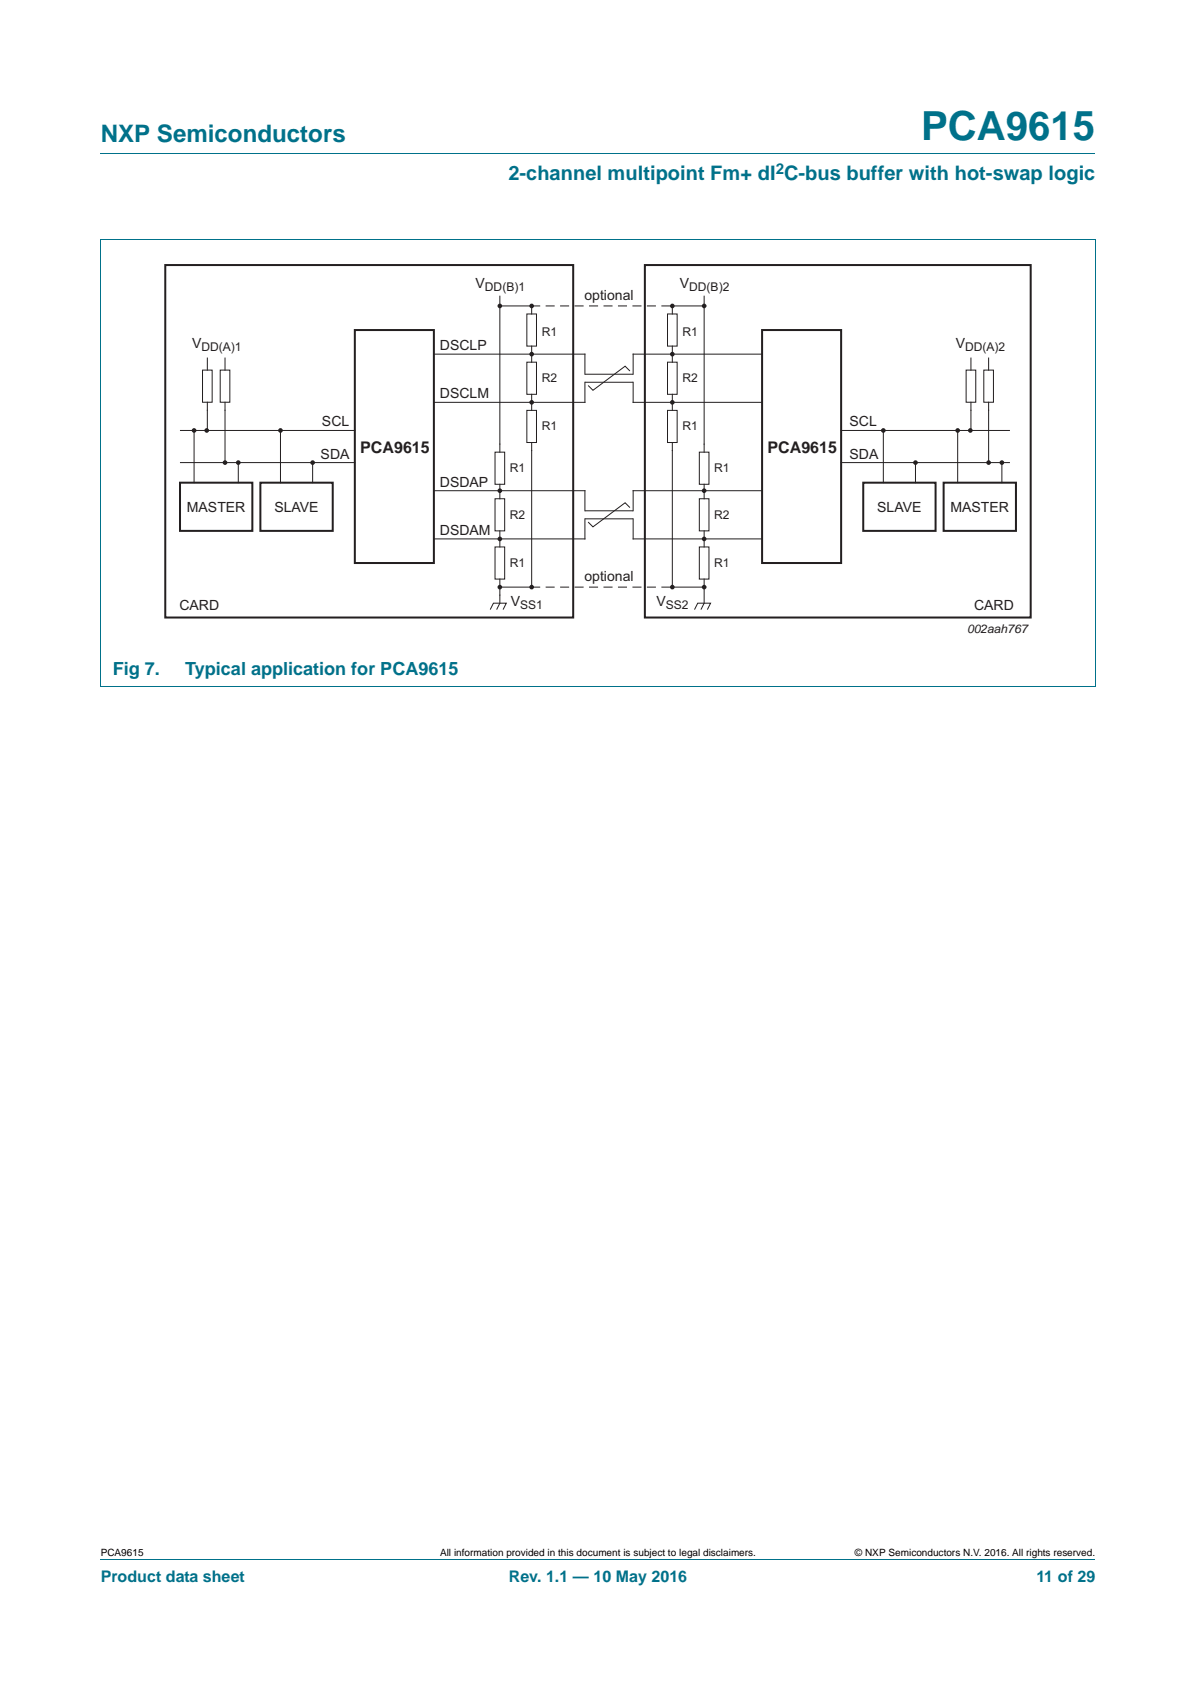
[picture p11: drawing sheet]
<svg xmlns="http://www.w3.org/2000/svg" width="210mm" height="297mm" viewBox="0 0 210 297" stroke-linecap="round" stroke-linejoin="round" font-family="sans-serif">
<path d="M17.7 27h174.6M17.6 42.2h174.7M17.7 42.2v78.4M192.3 42.2v78.4M17.6 120.6h174.7M17.7 273.9h174.6" fill="none" stroke="#00718a" stroke-width=".18"/>
<path d="M76.2 62.2h26.5M76.2 70.7h26.5M86.9 87.6h1.7v5.7h-1.7zM87.8 86.2v1.4M87.8 93.3v1.4M86.1 107.1l.5-1.1h2.3l-.6 1.1M87.8 103.1v2.9l-.6 1.1" fill="none" stroke="#231f20" stroke-width=".18"/>
<path d="M62.3 58h13.9v40.9h-13.9z" fill="none" stroke="#231f20" stroke-width=".35"/>
<circle cx="87.8" cy="86.2" r=".28" fill="#231f20"/>
<circle cx="87.8" cy="86.2" r=".28" fill="none" stroke="#231f20" stroke-width=".25"/>
<path d="M76.2 86.2h26.5M76.2 94.7h26.5M86.9 96.1h1.7v5.6h-1.7zM87.8 94.7v1.4M87.8 101.7v1.4" fill="none" stroke="#231f20" stroke-width=".18"/>
<circle cx="87.8" cy="103.1" r=".28" fill="#231f20"/>
<circle cx="87.8" cy="103.1" r=".28" fill="none" stroke="#231f20" stroke-width=".25"/>
<circle cx="93.3" cy="103.1" r=".28" fill="#231f20"/>
<circle cx="93.3" cy="103.1" r=".28" fill="none" stroke="#231f20" stroke-width=".25"/>
<path d="M31.7 75.6h30.6M34.1 75.6v9.2M49.2 75.6v9.2M31.7 81.3h30.6M41.8 81.3v3.5M54.9 81.3v3.5" fill="none" stroke="#231f20" stroke-width=".18"/>
<path d="M31.6 84.8h12.7v8.5h-12.7zM45.7 84.8h12.7v8.5h-12.7z" fill="none" stroke="#231f20" stroke-width=".35"/>
<circle cx="41.8" cy="81.3" r=".28" fill="#231f20"/>
<circle cx="41.8" cy="81.3" r=".28" fill="none" stroke="#231f20" stroke-width=".25"/>
<circle cx="34.1" cy="75.6" r=".28" fill="#231f20"/>
<circle cx="34.1" cy="75.6" r=".28" fill="none" stroke="#231f20" stroke-width=".25"/>
<circle cx="54.9" cy="81.3" r=".28" fill="#231f20"/>
<circle cx="54.9" cy="81.3" r=".28" fill="none" stroke="#231f20" stroke-width=".25"/>
<circle cx="49.2" cy="75.6" r=".28" fill="#231f20"/>
<circle cx="49.2" cy="75.6" r=".28" fill="none" stroke="#231f20" stroke-width=".25"/>
<path d="M87.8 52v26M92.5 55.2h1.7v5.6h-1.7zM93.3 53.7v1.5M92.5 63.6h1.7v5.7h-1.7zM93.3 60.8v2.8M93.3 69.3v1.4M102.7 62.2v3.5h8.5M110.6 65.2l-.9-.9-5.6 4.3-.8-.9M111.2 67.1h-8.5v3.6M102.7 86.2v3.5h8.5M110.6 89.2l-.9-.9-5.6 4.2-.8-.8M111.2 91.1h-8.5v3.6" fill="none" stroke="#231f20" stroke-width=".18"/>
<path d="M29 46.6h71.6v61.9h-71.6z" fill="none" stroke="#231f20" stroke-width=".35"/>
<circle cx="93.3" cy="62.2" r=".28" fill="#231f20"/>
<circle cx="93.3" cy="62.2" r=".28" fill="none" stroke="#231f20" stroke-width=".25"/>
<circle cx="93.3" cy="70.7" r=".28" fill="#231f20"/>
<circle cx="93.3" cy="70.7" r=".28" fill="none" stroke="#231f20" stroke-width=".25"/>
<path d="M86.9 79.4h1.7v5.7h-1.7zM87.8 78v1.4M87.8 85.1v1.4" fill="none" stroke="#231f20" stroke-width=".18"/>
<circle cx="87.8" cy="94.7" r=".28" fill="#231f20"/>
<circle cx="87.8" cy="94.7" r=".28" fill="none" stroke="#231f20" stroke-width=".25"/>
<path d="M92.5 72.1h1.7v5.6h-1.7zM93.3 70.7v1.4M93.3 77.7v25.4" fill="none" stroke="#231f20" stroke-width=".18"/>
<circle cx="93.3" cy="53.7" r=".28" fill="#231f20"/>
<circle cx="93.3" cy="53.7" r=".28" fill="none" stroke="#231f20" stroke-width=".25"/>
<circle cx="87.8" cy="53.7" r=".28" fill="#231f20"/>
<circle cx="87.8" cy="53.7" r=".28" fill="none" stroke="#231f20" stroke-width=".25"/>
<g fill="none" stroke="#231f20" stroke-width=".18">
<path d="M117.2 55.2h1.7v5.6h-1.7zM118 53.7v1.5M111.2 67.1v3.6h22.6M117.2 63.6h1.7v5.7h-1.7zM117.2 72.1h1.7v5.6h-1.7zM118 60.8v2.8M118 69.3v2.8M118 77.7v25.4M122.8 79.4h1.7v5.7h-1.7zM123.6 78v1.4M133.8 62.2h-22.6v3.5M147.7 75.6h29.5"/>
<path d="M155.1 75.6v9.2M111.2 91.1v3.6h22.6M122.8 87.6h1.7v5.7h-1.7zM122.8 96.1h1.7v5.6h-1.7zM123.6 85.1v2.5M123.6 93.3v2.8M133.8 86.2h-22.6v3.5M147.7 81.3h29.5M160.7 81.3v3.5M123.6 101.7v1.4"/>
</g>
<path d="M113.2 46.6h67.8v61.9h-67.8zM133.8 58h13.9v40.9h-13.9zM151.6 84.8h12.7v8.5h-12.7zM165.7 84.8h12.7v8.5h-12.7z" fill="none" stroke="#231f20" stroke-width=".35"/>
<circle cx="160.7" cy="81.3" r=".28" fill="#231f20"/>
<circle cx="160.7" cy="81.3" r=".28" fill="none" stroke="#231f20" stroke-width=".25"/>
<circle cx="155.1" cy="75.6" r=".28" fill="#231f20"/>
<circle cx="155.1" cy="75.6" r=".28" fill="none" stroke="#231f20" stroke-width=".25"/>
<circle cx="118" cy="103.1" r=".28" fill="#231f20"/>
<circle cx="118" cy="103.1" r=".28" fill="none" stroke="#231f20" stroke-width=".25"/>
<circle cx="123.6" cy="94.7" r=".28" fill="#231f20"/>
<circle cx="123.6" cy="94.7" r=".28" fill="none" stroke="#231f20" stroke-width=".25"/>
<circle cx="123.6" cy="86.2" r=".28" fill="#231f20"/>
<circle cx="123.6" cy="86.2" r=".28" fill="none" stroke="#231f20" stroke-width=".25"/>
<circle cx="118" cy="70.7" r=".28" fill="#231f20"/>
<circle cx="118" cy="70.7" r=".28" fill="none" stroke="#231f20" stroke-width=".25"/>
<circle cx="118" cy="62.2" r=".28" fill="#231f20"/>
<circle cx="118" cy="62.2" r=".28" fill="none" stroke="#231f20" stroke-width=".25"/>
<circle cx="118" cy="53.7" r=".28" fill="#231f20"/>
<circle cx="118" cy="53.7" r=".28" fill="none" stroke="#231f20" stroke-width=".25"/>
<path d="M35.6 65h1.6v5.7h-1.6zM36.4 62.9v2.1M36.4 70.7v4.9M38.7 65h1.7v5.7h-1.7zM39.5 62.9v2.1M39.5 70.7v10.6" fill="none" stroke="#231f20" stroke-width=".18"/>
<circle cx="39.5" cy="81.3" r=".28" fill="#231f20"/>
<circle cx="39.5" cy="81.3" r=".28" fill="none" stroke="#231f20" stroke-width=".25"/>
<circle cx="36.3" cy="75.6" r=".28" fill="#231f20"/>
<circle cx="36.3" cy="75.6" r=".28" fill="none" stroke="#231f20" stroke-width=".25"/>
<path d="M168.1 75.6v9.2M175.9 81.3v3.5" fill="none" stroke="#231f20" stroke-width=".18"/>
<circle cx="175.9" cy="81.3" r=".28" fill="#231f20"/>
<circle cx="175.9" cy="81.3" r=".28" fill="none" stroke="#231f20" stroke-width=".25"/>
<circle cx="168.1" cy="75.6" r=".28" fill="#231f20"/>
<circle cx="168.1" cy="75.6" r=".28" fill="none" stroke="#231f20" stroke-width=".25"/>
<path d="M169.6 65h1.7v5.7h-1.7zM170.5 62.9v2.1M170.5 70.7v4.9M172.7 65h1.7v5.7h-1.7zM173.6 62.9v2.1M173.6 70.7v10.6" fill="none" stroke="#231f20" stroke-width=".18"/>
<circle cx="173.6" cy="81.3" r=".28" fill="#231f20"/>
<circle cx="173.6" cy="81.3" r=".28" fill="none" stroke="#231f20" stroke-width=".25"/>
<circle cx="170.4" cy="75.6" r=".28" fill="#231f20"/>
<circle cx="170.4" cy="75.6" r=".28" fill="none" stroke="#231f20" stroke-width=".25"/>
<path d="M123.6 52v26" fill="none" stroke="#231f20" stroke-width=".18"/>
<circle cx="123.6" cy="53.7" r=".28" fill="#231f20"/>
<circle cx="123.6" cy="53.7" r=".28" fill="none" stroke="#231f20" stroke-width=".25"/>
<path d="M121.9 107.1l.6-1.1h2.3l-.6 1.1M123.6 103.1v2.9l-.5 1.1" fill="none" stroke="#231f20" stroke-width=".18"/>
<circle cx="123.6" cy="103.1" r=".28" fill="#231f20"/>
<circle cx="123.6" cy="103.1" r=".28" fill="none" stroke="#231f20" stroke-width=".25"/>
<path d="M87.8 53.7h5.5M118.3 53.7h5.6M87.8 103.1h5.5M118.3 103.1h5.6" fill="none" stroke="#231f20" stroke-width=".18"/>
<path d="M93.3 53.7h24.7M93.3 103.1h24.7" fill="none" stroke="#231f20" stroke-width=".18" stroke-dasharray="1.4 1.1"/>
<text font-size="7" fill="#00718a" x="161.7" y="24.6">PCA9615</text>
<text font-size="4.2" fill="#00718a" x="17.7" y="24.9">NXP Semiconductors</text>
<text font-size="3.5" fill="#00718a" x="89.3" y="31.6">2-channel multipoint Fm+ dI C-bus buffer with hot-swap logic</text>
<g font-size="3.2" fill="#00718a">
<text x="19.8" y="118.5">Fig 7.</text>
<text x="32.5" y="118.5">Typical application for PCA9615</text>
</g>
<g font-size="2.8" fill="#231f20">
<text x="63.2" y="79.5">PCA9615</text>
<text x="134.7" y="79.5">PCA9615</text>
</g>
<g font-size="2.8" fill="#00718a">
<text x="17.7" y="277.9">Product data sheet</text>
<text x="89.3" y="277.9">Rev. 1.1 — 10 May 2016</text>
<text x="182" y="277.9">11 of 29</text>
</g>
<text font-size="2.6" fill="#00718a" x="136.2" y="30.5">2</text>
<g font-size="2.5" fill="#231f20">
<text x="83.5" y="50.6">V</text>
<text x="102.6" y="52.6">optional</text>
<text x="119.4" y="50.6">V</text>
<text x="33.7" y="61.2">V</text>
<text x="77.2" y="61.5">DSCLP</text>
<text x="167.8" y="61.2">V</text>
<text x="77.2" y="70">DSCLM</text>
<text x="56.5" y="74.9">SCL</text>
<text x="149.1" y="74.9">SCL</text>
<text x="56.3" y="80.6">SDA</text>
<text x="149.1" y="80.6">SDA</text>
<text x="32.8" y="89.9">MASTER</text>
<text x="48.2" y="89.9">SLAVE</text>
<text x="77.2" y="85.5">DSDAP</text>
<text x="154" y="89.9">SLAVE</text>
<text x="166.9" y="89.9">MASTER</text>
<text x="77.2" y="94">DSDAM</text>
<text x="31.5" y="107.2">CARD</text>
<text x="89.7" y="106.5">V</text>
<text x="102.6" y="102">optional</text>
<text x="115.2" y="106.5">V</text>
<text x="171" y="107.2">CARD</text>
</g>
<g font-size="2.1" fill="#231f20">
<text x="85.1" y="51.1">DD(B)1</text>
<text x="121" y="51.1">DD(B)2</text>
<text x="95.1" y="59">R1</text>
<text x="119.8" y="59">R1</text>
<text x="35.4" y="61.7">DD(A)1</text>
<text x="169.4" y="61.7">DD(A)2</text>
<text x="95.1" y="67.1">R2</text>
<text x="119.8" y="67.1">R2</text>
<text x="95.1" y="75.6">R1</text>
<text x="119.8" y="75.6">R1</text>
<text x="89.5" y="83">R1</text>
<text x="125.4" y="83">R1</text>
<text x="89.5" y="91.1">R2</text>
<text x="125.4" y="91.1">R2</text>
<text x="89.5" y="99.6">R1</text>
<text x="125.4" y="99.6">R1</text>
<text x="91.3" y="107">SS1</text>
<text x="116.9" y="107">SS2</text>
<text x="169.8" y="111.1">002aah767</text>
</g>
<g font-size="1.8">
<text x="17.7" y="273.3">PCA9615</text>
<text x="77.3" y="273.3">All information provided in this document is subject to legal disclaimers.</text>
<text x="150.1" y="273.3">© NXP Semiconductors N.V. 2016. All rights reserved.</text>
</g>
</svg>
